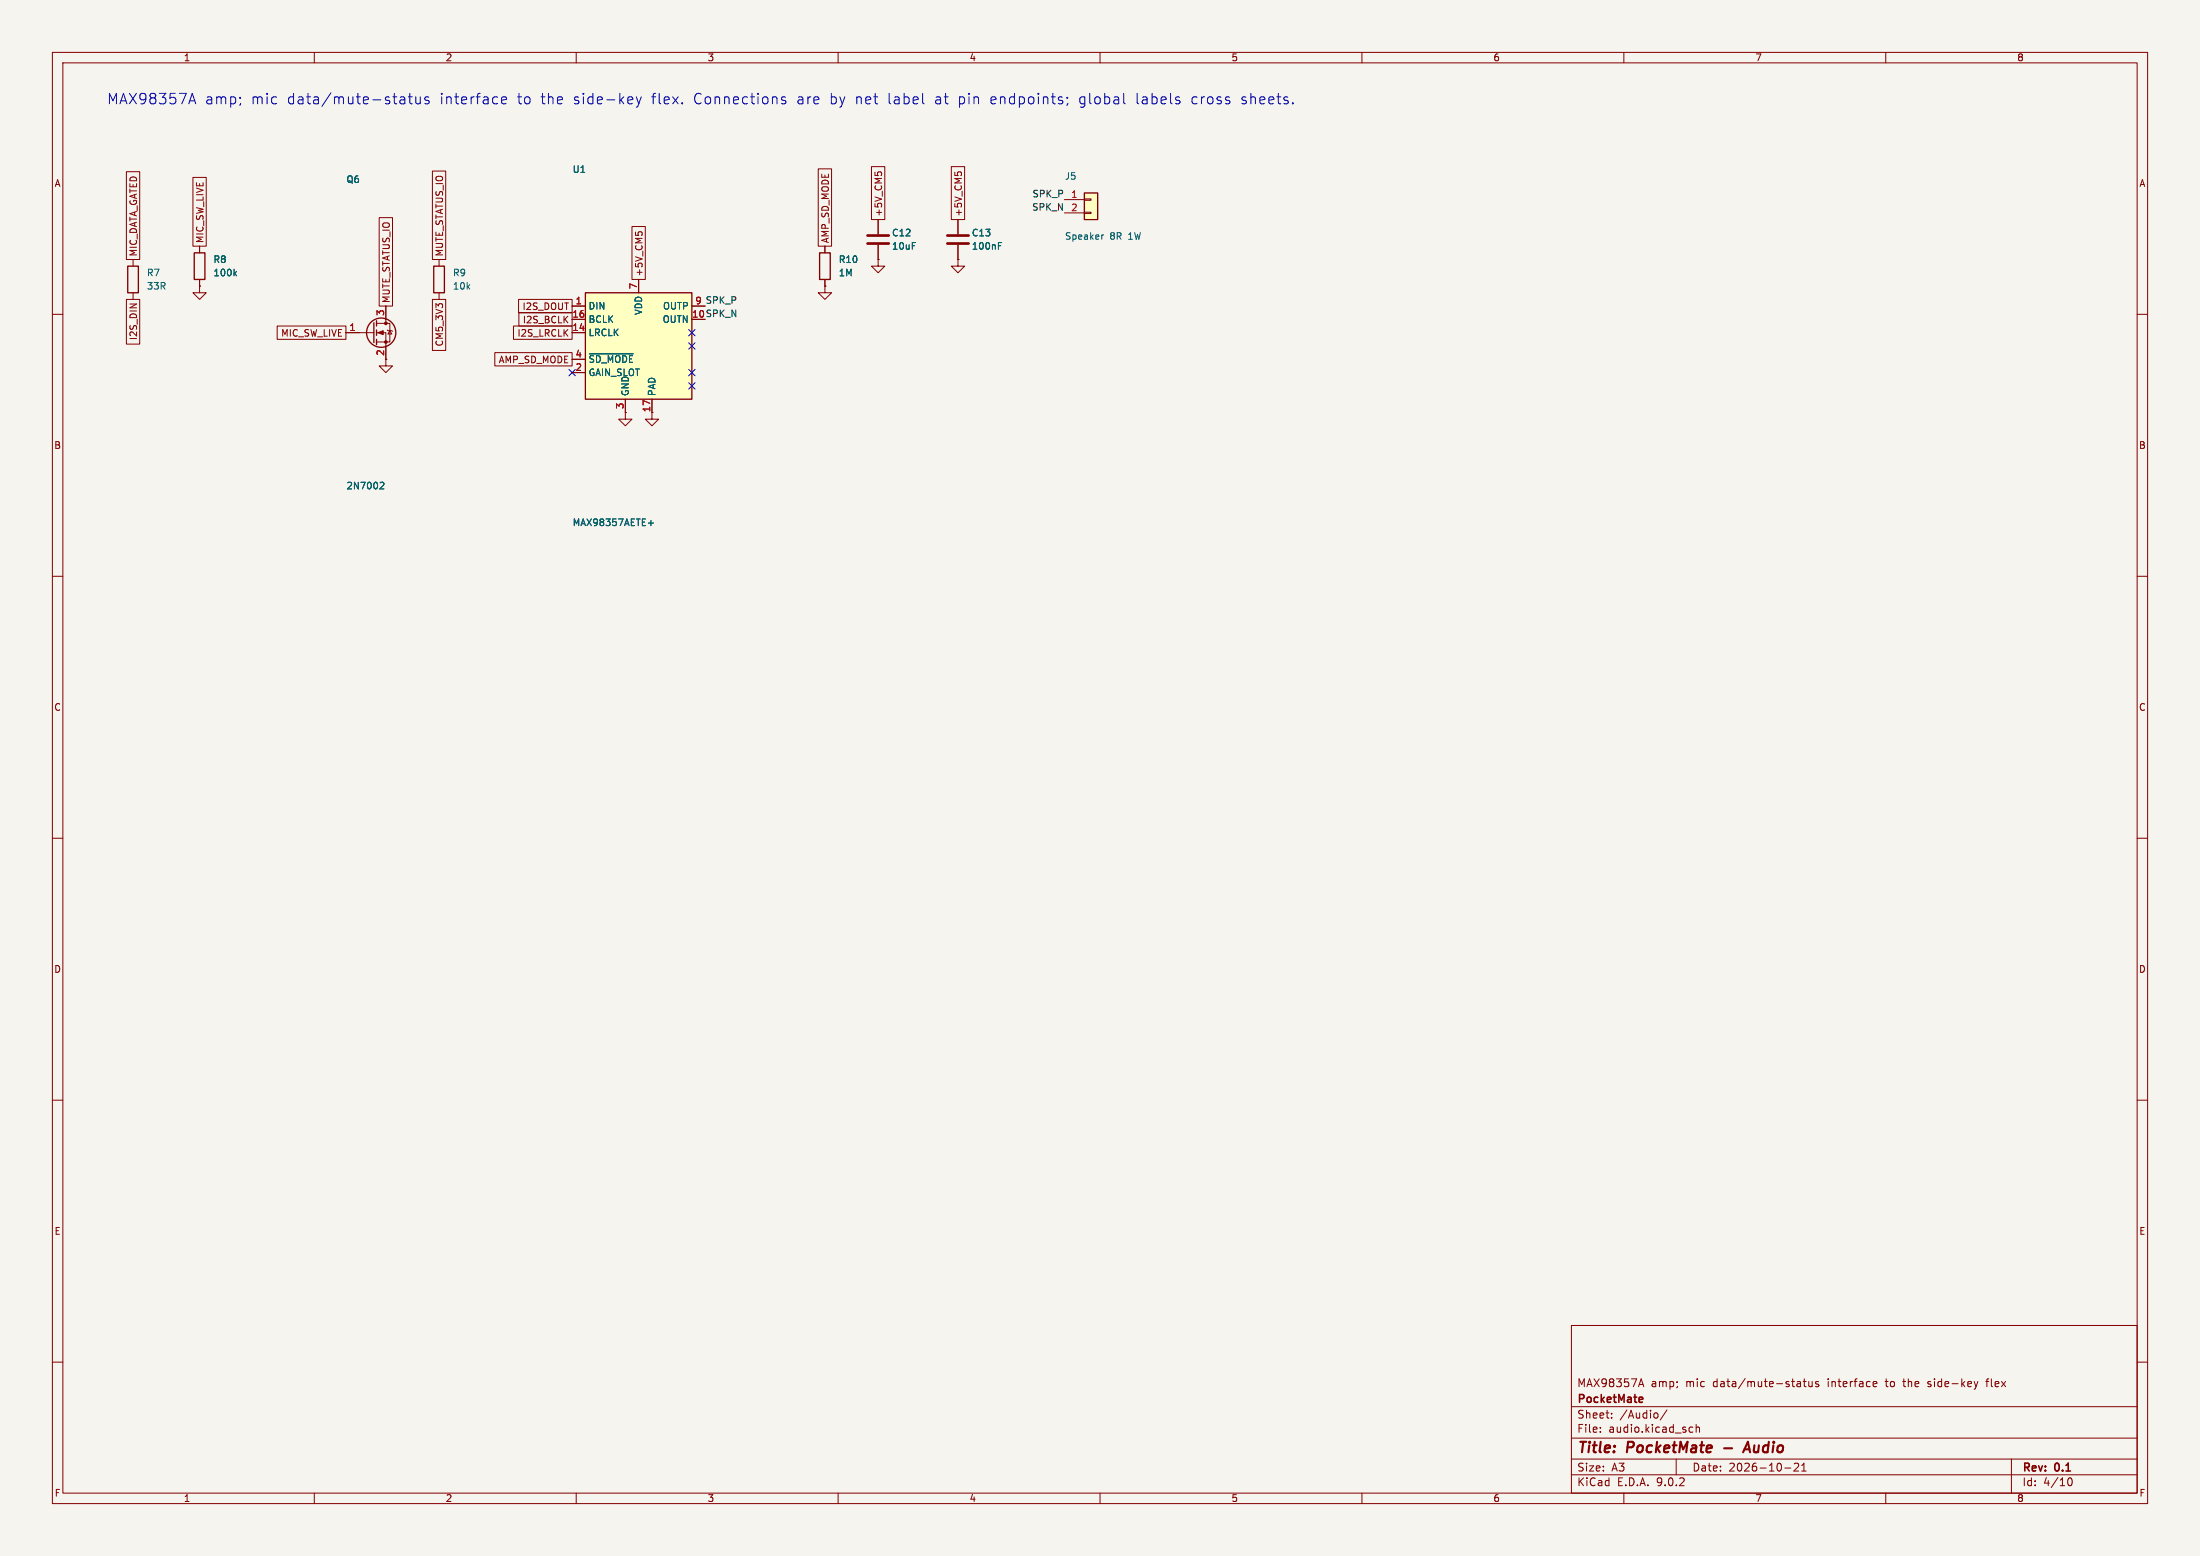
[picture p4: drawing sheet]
<svg xmlns="http://www.w3.org/2000/svg" width="420mm" height="297mm" viewBox="0 0 420 297" stroke-linecap="round" stroke-linejoin="round" font-family="sans-serif">
<path d="M0 0h420v297h-420z" fill="#f5f4ef" stroke="#f5f4ef" stroke-width=".19"/>
<g fill="none" stroke="#840000" stroke-width=".19">
<path d="M10 10h400v277h-400zM12 12h396v273h-396zM60 10v2M110 10v2M160 10v2M210 10v2M260 10v2M310 10v2M360 10v2M182.9 41.9v2.8M182.9 46.7v2.8M10 60h2"/>
<path d="M124.5 78.7v1.3h1.2l-1.2 1.3-1.3-1.3h1.3M408 60h2M10 110h2M408 110h2M10 160h2M408 160h2M10 210h2M408 210h2M300 253h108v32h-108zM10 260h2M300 278.5h108M300 274.5h108"/>
<path d="M300 268.5h108M305.5 273.2v.2M305.5 272.5v.1M307.7 270.5v.2M307.7 269.8v.1M312.9 264.3h.8M313.3 263.2l.5 1.5M316.4 269.8v.7M318.2 269.1l-1.3 1.9M320 278.5v3M322.6 273.3h.6M322.6 272.5h.6"/>
<path d="M323.8 272.5l.2-.1 .4 .1v.9M323.8 271.9v1.5M342.5 279.4l.6-.1 .2 .1 .1 .3-1 1.1h1M343.2 263.7h.3l.2 .2v.8M343.7 264.6l-.5 .1M343.7 264l-.5 .1M343.9 279.7l.5-.4v1.5M344.2 263.7h.6M344.4 263.2v1.3l.4 .2M345.3 263.7l.1 .9 .3 .1 .2-.2M345.9 263.7v1M347.2 263.8l-.4-.1-.2 .2 .1 .2 .5 .2v.3h-.6"/>
<path d="M357.8 263.7l.4 .1 .1 .2-.7 .2M358.2 264.6l-.4 .1M368 264.6l.2 .1M368.1 263.8v.3M376.9 263.7l.3 1M377.2 264.7l-.1 .3M377.6 263.7l-.4 1M379.1 263.7h.6M379.5 263.2l-.2 .2v1.3M384 278.5v6.5M408 260h2M60 285v2"/>
<path d="M110 285v2M160 285v2M210 285v2M260 285v2M300 281.5h108M310 285v2M340.7 280.2h1.2M343.9 280.8h.9M360 285v2M394.7 282.7l.2-.5 .2-.1a.8 .8 0 0 1 .5 .7 .8 .8 0 0 1-.5 .8l-.2-.2-.2-.4"/>
</g>
<path d="M329.1 276.4h1.6M332.8 277.2l.9-2 .4 2M333 276.6h1" fill="none" stroke="#840000" stroke-width=".4"/>
<path d="M313.1 266.7l.4 .1 .1 .2-.7 .2M313.5 267.6l-.4 .1" fill="none" stroke="#840000" stroke-width=".3"/>
<path d="M180.8 45h4.1M180.8 46.5h4.1" fill="none" stroke="#840000" stroke-width=".51"/>
<path d="M190.6 46.9h.4M190.6 46.3h.6" fill="none" stroke="#006464" stroke-width=".19"/>
<path d="M111.8 55.9h20.3v20.3h-20.3z" fill="#ffffc2"/>
<g fill="none" stroke="#840000" stroke-width=".25">
<path d="M82.8 50.8h2v5.1h-2zM111.8 55.9h20.3v20.3h-20.3zM156.5 48.3h2v5h-2zM71.4 61.6v3.8M71.9 61.2v1M71.9 63v1M71.9 64.8v1"/>
<circle cx="72.8" cy="63.5" r="2.79"/>
</g>
<g fill="none" stroke="#840000" stroke-width=".19">
<path d="M73.7 58.4v3.3M83.8 49.5v1.3M83.8 55.9v1.3M109.2 58.4h2.6M121.9 53.3v2.6M132.1 58.4h2.5M157.5 54.6v1.3h1.2l-1.2 1.3-1.3-1.3h1.3M157.5 54.6h.1M157.5 47v1.3M157.5 53.3v1.3M167.6 49.5v1.3h1.3l-1.3 1.3-1.2-1.3h1.2M167.6 49.5h.1"/>
<path d="M167.6 41.9v2.8M167.6 46.7v2.8M182.9 49.5v1.3h1.2l-1.2 1.3-1.3-1.3h1.3M182.9 49.5h.1M66 63.5h5.4M71.9 63.5h1.8v6.4h1.2l-1.2 1.2-1.3-1.2h1.3M71.9 61.7h2.5v3.6h-2.5M73.9 63l1 .2M74.4 63.1l.4 .7h-.8zM109.2 61h2.6M109.2 63.5h2.6M109.2 68.6h2.6"/>
<path d="M109.2 71.1h2.6M119.4 78.7v1.3h1.2l-1.2 1.3-1.3-1.3h1.3M119.4 78.7h.1M119.4 76.2v2.5M124.5 76.2v2.5"/>
</g>
<path d="M112.5 67.5h8.4M72.7 92l.5 .1 .1 .3-.8 .9h.8M123.8 99.8h1M124.3 99.4v.9" fill="none" stroke="#006464" stroke-width=".19"/>
<path d="M165.6 45h4.1M165.6 46.5h4.1" fill="none" stroke="#840000" stroke-width=".51"/>
<g fill="#840000" stroke="#840000" stroke-width=".19">
<path d="M72.1 63.5l1.1-.4v.8z"/>
<circle cx="73.7" cy="61.7" r=".25"/>
<circle cx="73.7" cy="65.3" r=".25"/>
</g>
<path d="M207 36.8h2.5v5.1h-2.5z" fill="#ffffc2"/>
<path d="M207 36.8h2.5v5.1h-2.5zM24.4 50.8h2v5.1h-2zM37.1 48.3h2v5h-2z" fill="none" stroke="#840000" stroke-width=".25"/>
<g fill="none" stroke="#840000" stroke-width=".19">
<path d="M24.1 32.8h2.6v16.7h-2.6zM36.8 33.9h2.6v13.1h-2.6zM82.5 32.7h2.6v16.8h-2.6zM156.2 32.2h2.6v14.8h-2.6zM166.4 31.8h2.5v10.1h-2.5zM167 32.9v.6M167.5 33l.3-.2h.3l.2 .2M181.6 31.8h2.6v10.1h-2.6zM182.3 32.9v.6M182.8 33l.2-.2h.3l.3 .2M203.2 38.1h3.8M207 38h1.3v.2h-1.3z"/>
<path d="M24.1 57.2h2.6v8.5h-2.6zM25.4 49.5v1.3M25.4 55.9v1.3M38.1 54.6v1.3h1.3l-1.3 1.3-1.3-1.3h1.3M38.1 54.6h.1M38.1 47v1.3M38.1 53.3v1.3M72.4 41.5h2.5v16.9h-2.5zM73.7 58.4v2.6M82.5 57.2h2.6v9.7h-2.6zM99 57.1h10.2v2.6h-10.2zM99.1 59.7h10.1v2.5h-10.1z"/>
<path d="M109.2 58.4h2.6M120.6 43.2h2.6v10.1h-2.6zM121.3 44.3v.6M121.8 44.5l.2-.3h.3l.3 .3M121.9 53.3v2.6M132.1 58.4h2.5M157.5 54.6h.1M157.5 47v1.3M157.5 53.3v1.3M167.6 49.5h.1M167.6 41.9v2.8M167.6 46.7v2.8"/>
<path d="M182.9 49.5h.1M182.9 41.9v2.8M182.9 46.7v2.8M203.2 40.6h3.8M207 40.5h1.3v.3h-1.3zM52.9 62.2h13.1v2.6h-13.1zM66 63.5h2.6M73.7 66v2.6M94.5 67.3h14.7v2.6h-14.7zM98 62.2h11.2v2.6h-11.2zM109.2 63.5h2.6M109.2 61h2.6"/>
<path d="M109.2 68.6h2.6M109.2 71.1h2.6M119.4 78.7h.1M119.4 76.2v2.5M124.5 76.2v2.5"/>
</g>
<path d="M44.8 52.2l.4 .4M45.2 51.8l-.5 .5M190.6 46.9h.4M190.6 46.3h.6M210.7 44.8l-.3 .2M112.5 67.5h8.4M72.7 92l.5 .1 .1 .3-.8 .9h.8M123.8 99.8h1M124.3 99.4v.9" fill="none" stroke="#006464" stroke-width=".19"/>
<path d="M108.6 70.5l1.2 1.2M109.8 70.5l-1.2 1.2M131.5 73.1l1.2 1.2M131.5 70.5l1.2 1.2M131.5 65.4l1.2 1.2M131.5 62.9l1.2 1.2M132.7 73.1l-1.2 1.2M132.7 70.5l-1.2 1.2M132.7 65.4l-1.2 1.2M132.7 62.9l-1.2 1.2" fill="none" stroke="#000084" stroke-width=".19"/>
<g fill="none" stroke="#0000c2" stroke-width=".19">
<path d="M36.2 19.2h1M36.7 17.8l.7 2M76.3 19.5l.3 .3 .7-.1M76.4 18.6h.8l.1 1.2M77.3 19l-.7 .1-.3 .2M77.9 18.5h.8M78.2 17.8v1.7l.1 .2 .4 .1M79.4 18.5l.1 1.2a.54 .54 0 0 0 .7-.1M80.2 18.5v1.3M81.8 18.6l-.4-.1-.3 .3 .1 .3 .6 .1v.5h-.7M95.8 19.2l.9-.2-.1-.4-.6-.1-.2 .3v.9h.8M121.5 18.5l.4 1.3"/>
<path d="M121.9 19.8l-.1 .5-.3 .2M122.4 18.5l-.5 1.3M149.9 18.6l-.4-.1-.3 .3 .1 .3 .6 .1v.5h-.7M203.8 18.6v.2M203.8 19.7l-.1 .4"/>
</g>
<g font-size="2.8" fill="#0000c2">
<text x="20.3" y="20.1">MAX98357A</text>
<text x="39" y="20.1">amp;</text>
<text x="47.9" y="20.1">mic</text>
<text x="54.8" y="20.1">data/mute-status</text>
<text x="84" y="20.1">interface</text>
<text x="98.8" y="20.1">to</text>
<text x="103.3" y="20.1">the</text>
<text x="109.6" y="20.1">side-key</text>
<text x="124.6" y="20.1">flex.</text>
<text x="132.6" y="20.1">Connections</text>
<text x="152.4" y="20.1">are</text>
<text x="158.8" y="20.1">by</text>
<text x="163.7" y="20.1">net</text>
<text x="169.9" y="20.1">label</text>
<text x="178.9" y="20.1">at</text>
<text x="183.5" y="20.1">pin</text>
<text x="189.6" y="20.1">endpoints;</text>
<text x="206.6" y="20.1">global</text>
<text x="217.5" y="20.1">labels</text>
<text x="228.2" y="20.1">cross</text>
<text x="237.7" y="20.1">sheets.</text>
</g>
<g font-size="2.8" fill="#840000">
<text x="301" y="277.9">Title:</text>
<text x="310.6" y="277.9">PocketMate</text>
<text x="334.7" y="277.9">Audio</text>
</g>
<g font-size="2.1" fill="#840000">
<text x="301" y="268.2">PocketMate</text>
<text x="301" y="265">MAX98357A</text>
<text x="315.1" y="265">amp;</text>
<text x="321.9" y="265">mic</text>
<text x="327.2" y="265">data/mute-status</text>
<text x="349.2" y="265">interface</text>
<text x="360.4" y="265">to</text>
<text x="363.9" y="265">the</text>
<text x="368.7" y="265">side-key</text>
<text x="380.1" y="265">flex</text>
<text x="301" y="273.7">File:</text>
<text x="301" y="271">Sheet:</text>
<text x="307.1" y="273.7">audio.kicad_sch</text>
<text x="309.2" y="271">/Audio/</text>
<text x="301" y="281.1">Size:</text>
<text x="307.6" y="281.1">A3</text>
<text x="323" y="281.1">Date:</text>
<text x="330" y="281.1">2026-10-21</text>
<text x="386" y="281.3">Rev:</text>
<text x="392.4" y="281.3">0.1</text>
<text x="301" y="283.9">KiCad</text>
<text x="308.7" y="283.9">E.D.A.</text>
<text x="316.3" y="283.9">9.0.2</text>
<text x="386" y="283.9">Id:</text>
<text x="390.1" y="283.9">4/10</text>
</g>
<g font-size="1.8" fill="#840000">
<text x="35" y="11.9">1</text>
<text x="85" y="11.9">2</text>
<text x="135" y="11.9">3</text>
<text x="185" y="11.9">4</text>
<text x="235" y="11.9">5</text>
<text x="285" y="11.9">6</text>
<text x="335" y="11.9">7</text>
<text x="385" y="11.9">8</text>
<text x="10.3" y="35.9">A</text>
<text x="408.3" y="35.9">A</text>
<text x="168.6" y="41.4" transform="rotate(-90 168.6 41.4)">+5V_CM5</text>
<text x="183.8" y="41.4" transform="rotate(-90 183.8 41.4)">+5V_CM5</text>
<text x="39.1" y="46.5" transform="rotate(-90 39.1 46.5)">MIC_SW_LIVE</text>
<text x="158.4" y="46.5" transform="rotate(-90 158.4 46.5)">AMP_SD_MODE</text>
<text x="26.4" y="49.1" transform="rotate(-90 26.4 49.1)">MIC_DATA_GATED</text>
<text x="84.8" y="49.1" transform="rotate(-90 84.8 49.1)">MUTE_STATUS_IO</text>
<text x="122.9" y="52.9" transform="rotate(-90 122.9 52.9)">+5V_CM5</text>
<text x="74.6" y="57.9" transform="rotate(-90 74.6 57.9)">MUTE_STATUS_IO</text>
<text x="99.7" y="59.4">I2S_DOUT</text>
<text x="26.4" y="65" transform="rotate(-90 26.4 65)">I2S_DIN</text>
<text x="53.6" y="64.5">MIC_SW_LIVE</text>
<text x="98.7" y="64.5">I2S_LRCLK</text>
<text x="99.7" y="61.9">I2S_BCLK</text>
<text x="132" y="60.7">10 SPK_N</text>
<text x="73.4" y="68" transform="rotate(-90 73.4 68)">2</text>
<text x="84.8" y="66.2" transform="rotate(-90 84.8 66.2)">CM5_3V3</text>
<text x="95.1" y="69.5">AMP_SD_MODE</text>
<text x="124.2" y="78.8" transform="rotate(-90 124.2 78.8)">17</text>
<text x="10.3" y="85.9">B</text>
<text x="408.2" y="85.9">B</text>
<text x="10.3" y="135.9">C</text>
<text x="408.2" y="135.9">C</text>
<text x="10.3" y="185.9">D</text>
<text x="408.2" y="185.9">D</text>
<text x="10.3" y="235.9">E</text>
<text x="408.3" y="235.9">E</text>
<text x="10.3" y="285.9">F</text>
<text x="35" y="286.9">1</text>
<text x="85" y="286.9">2</text>
<text x="135" y="286.9">3</text>
<text x="185" y="286.9">4</text>
<text x="235" y="286.9">5</text>
<text x="285" y="286.9">6</text>
<text x="335" y="286.9">7</text>
<text x="385" y="286.9">8</text>
<text x="408.3" y="285.9">F</text>
</g>
<g font-size="1.8" fill="#006464">
<text x="66" y="35.1">Q6</text>
<text x="109.2" y="33.2">U1</text>
<text x="203.2" y="34.5">J5</text>
<text x="170.2" y="45.3">C12</text>
<text x="170.2" y="47.9">10uF</text>
<text x="185.4" y="47.9">100nF</text>
<text x="185.4" y="45.3">C13</text>
<text x="203.2" y="46">Speaker</text>
<text x="211.9" y="46">8R</text>
<text x="215.5" y="46">1W</text>
<text x="27.9" y="52.9">R7</text>
<text x="40.6" y="50.4">R8</text>
<text x="40.6" y="52.9">100k</text>
<text x="86.4" y="52.9">R9</text>
<text x="160" y="52.9">1M</text>
<text x="160" y="50.4">R10</text>
<text x="27.9" y="55.5">33R</text>
<text x="86.4" y="55.5">10k</text>
<text x="112.3" y="59.3">DIN</text>
<text x="126.5" y="59.3">OUTP</text>
<text x="112.3" y="61.8">BCLK</text>
<text x="112.3" y="64.4">LRCLK</text>
<text x="122.8" y="60.2" transform="rotate(-90 122.8 60.2)">VDD</text>
<text x="126.4" y="61.8">OUTN</text>
<text x="112.3" y="69.4">~{SD_MODE}</text>
<text x="112.3" y="72">GAIN_SLOT</text>
<text x="120.2" y="75.7" transform="rotate(-90 120.2 75.7)">GND</text>
<text x="125.3" y="75.7" transform="rotate(-90 125.3 75.7)">PAD</text>
<text x="66" y="93.6">2N7002</text>
<text x="109.2" y="100.6">MAX98357AETE+</text>
</g>
<g font-size="1.8" fill="#0f0f0f">
<text x="196.9" y="40.3">SPK_N</text>
<text x="197" y="37.8">SPK_P</text>
<text x="132.6" y="58.2">9 SPK_P</text>
</g>
<g font-size="1.8" fill="#a90000">
<text x="204.4" y="37.8">1</text>
<text x="204.4" y="40.4">2</text>
<text x="109.8" y="58.2">1</text>
<text x="121.7" y="55.3" transform="rotate(-90 121.7 55.3)">7</text>
<text x="132.6" y="58.2">9</text>
<text x="66.6" y="63.2">1</text>
<text x="73.4" y="60.4" transform="rotate(-90 73.4 60.4)">3</text>
<text x="109.2" y="60.7">16</text>
<text x="109.2" y="63.2">14</text>
<text x="132" y="60.7">10</text>
<text x="109.8" y="68.3">4</text>
<text x="109.8" y="70.9">2</text>
<text x="119.1" y="78.2" transform="rotate(-90 119.1 78.2)">3</text>
</g>
</svg>
